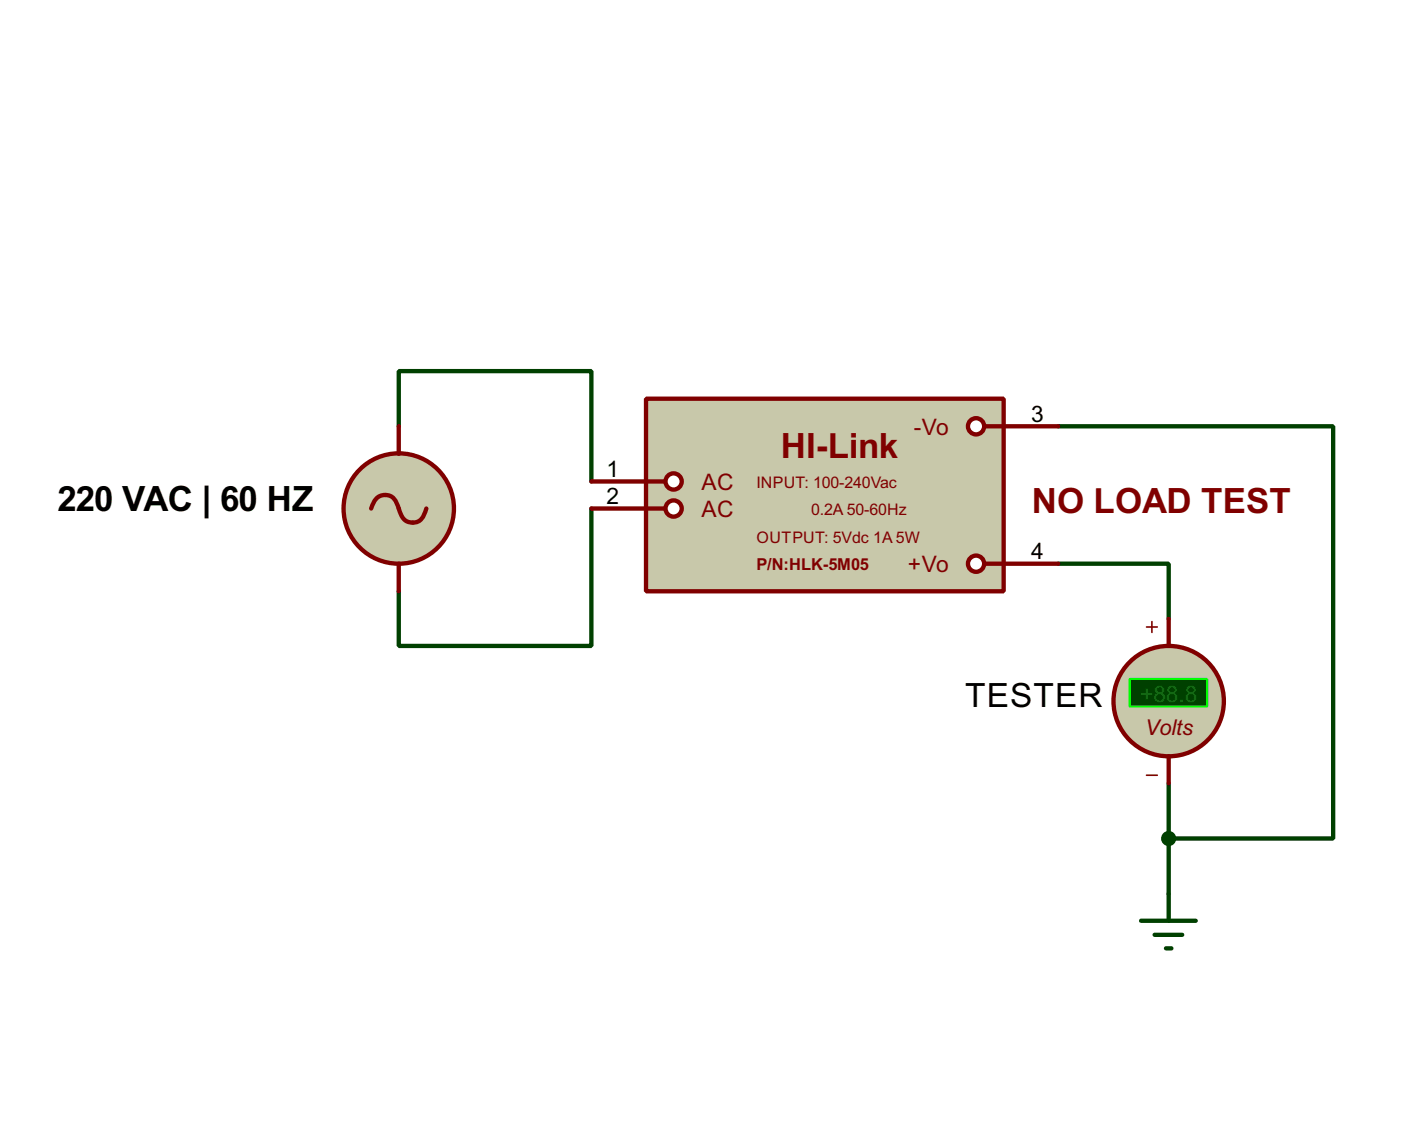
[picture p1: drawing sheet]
<svg xmlns="http://www.w3.org/2000/svg" width="129mm" height="104mm" viewBox="0 0 129 104" stroke-linecap="round" stroke-linejoin="round" font-family="sans-serif">
<path d="M36.9 39.4v-5.1h17.8v10.2M97.8 39.4h25.4v38.1h-15.2M54.7 47v12.7h-17.8v-5M97.8 52.1h10.2v5.1M108 72.4v10.2" fill="none" stroke="#004000" stroke-width=".4"/>
<circle cx="108" cy="64.8" r="5.1" fill="#c8c8aa" stroke="#800000" stroke-width=".4"/>
<path d="M106 58h1M106.5 57.5v1M106 71.7h1" fill="none" stroke="#800000" stroke-width=".15"/>
<path d="M104.4 62.8h7.2v2.5h-7.2z" fill="#004000" stroke="#0f0" stroke-width=".2"/>
<path d="M108 57.2v2.5M108 69.9v2.5" fill="none" stroke="#800000" stroke-width=".4"/>
<circle cx="36.8" cy="47" r="5.1" fill="#c8c8aa" stroke="#800000" stroke-width=".4"/>
<path d="M36.9 39.4v2.6M34.3 47a1.45 1.45 0 0 1 1.3-1.2 1.11 1.11 0 0 1 1.1 .8 3.5 3.5 0 0 0 .7 1.5 1.15 1.15 0 0 0 1.8-.7l.2-.4M36.9 52.1v2.6" fill="none" stroke="#800000" stroke-width=".4"/>
<path d="M59.7 36.9h33.1v17.8h-33.1z" fill="#c8c8aa" stroke="#800000" stroke-width=".4"/>
<path d="M59.7 44.5h1.8" fill="none" stroke="#800000" stroke-width=".4"/>
<circle cx="62.2" cy="44.5" r=".75" fill="#feffff" stroke="#800000" stroke-width=".4"/>
<path d="M59.7 47h1.8" fill="none" stroke="#800000" stroke-width=".4"/>
<circle cx="62.2" cy="47" r=".75" fill="#feffff" stroke="#800000" stroke-width=".4"/>
<path d="M91 39.4h1.8" fill="none" stroke="#800000" stroke-width=".4"/>
<circle cx="90.2" cy="39.4" r=".75" fill="#feffff" stroke="#800000" stroke-width=".4"/>
<path d="M91 52.1h1.8" fill="none" stroke="#800000" stroke-width=".4"/>
<circle cx="90.2" cy="52.1" r=".75" fill="#feffff" stroke="#800000" stroke-width=".4"/>
<path d="M92.8 39.4h5M54.7 44.5h5M54.7 47h5M92.8 52.1h5" fill="none" stroke="#800000" stroke-width=".4"/>
<path d="M105.5 85.1h5M106.7 86.4h2.6M107.8 87.7h.5M108 82.6v2.5" fill="none" stroke="#004000" stroke-width=".4"/>
<circle cx="108" cy="77.5" r=".5" fill="#004000" stroke="#004000" stroke-width=".4"/>
<text font-size="3.6" x="5.3" y="47.3">220 VAC | 60 HZ</text>
<g font-size="3.6" fill="#800000">
<text x="72.2" y="42.3">HI-Link</text>
<text x="95.4" y="47.4">NO LOAD TEST</text>
</g>
<text font-size="3.5" x="89.2" y="65.4">TESTER</text>
<g font-size="2.4" fill="#800000">
<text x="84.5" y="40.2">-Vo</text>
<text x="64.8" y="45.3">AC</text>
<text x="64.8" y="47.8">AC</text>
<text x="83.9" y="52.9">+Vo</text>
</g>
<g font-size="2.4">
<text x="95.3" y="39">3</text>
<text x="56.1" y="44.1">1</text>
<text x="56.1" y="46.6">2</text>
<text x="95.3" y="51.7">4</text>
</g>
<text font-size="2.4" fill="#008000" x="105.4" y="64.9">+88.8</text>
<text font-size="2.3" fill="#800000" x="105.8" y="67.9">Volts</text>
<g font-size="1.7" fill="#800000">
<text x="69.9" y="45.1">INPUT: 100-240Vac</text>
<text x="75" y="47.6">0.2A 50-60Hz</text>
<text x="69.9" y="50.2">OUTPUT: 5Vdc 1A 5W</text>
<text x="69.9" y="52.7">P/N:HLK-5M05</text>
</g>
</svg>
